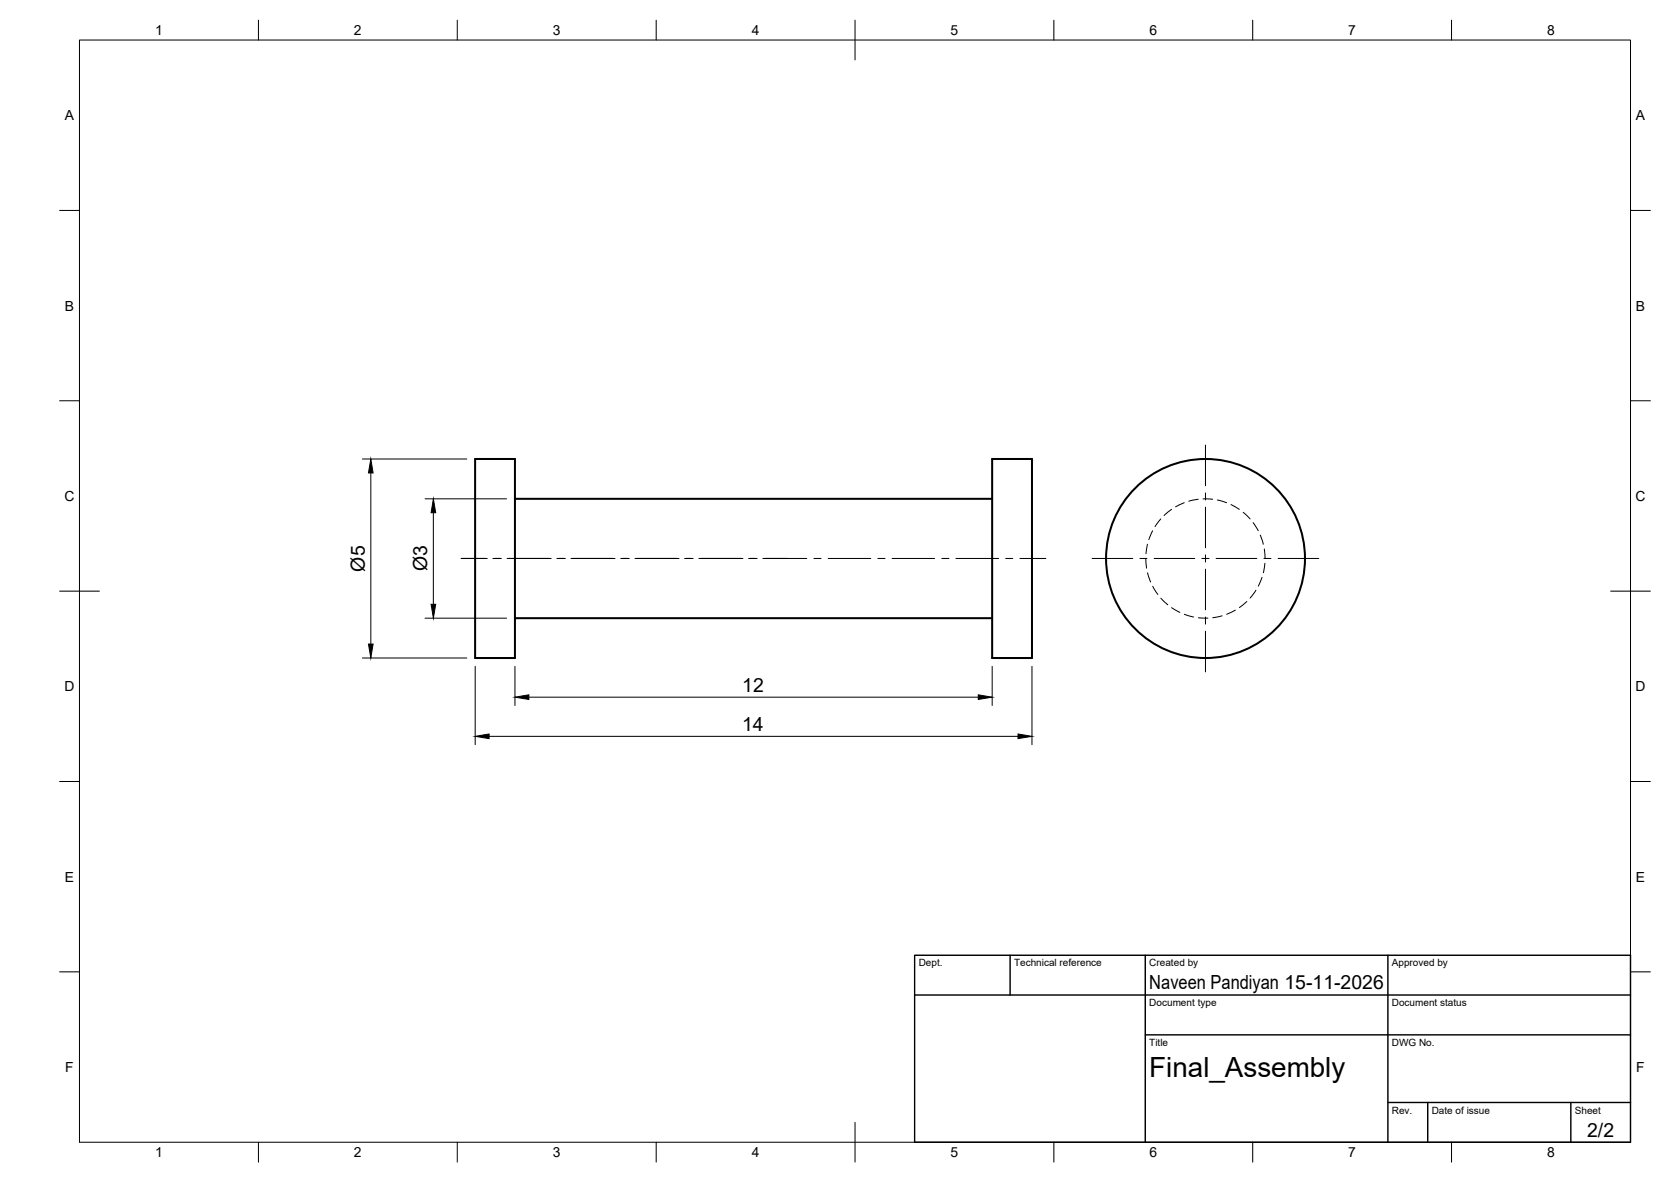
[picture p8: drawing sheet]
<svg xmlns="http://www.w3.org/2000/svg" width="420mm" height="297mm" viewBox="0 0 420 297" stroke-linecap="round" stroke-linejoin="round" font-family="sans-serif">
<!-- layer: Visible -->
<g fill="none" stroke="#000" stroke-width=".51">
<path d="M119.5 115.3h10v50.1h-10zM249.5 115.3h10v50.1h-10zM129.5 125.4h120M129.5 155.3h120"/>
<circle cx="303.1" cy="140.4" r="25"/>
</g>
<!-- layer: Hidden -->
<g fill="none" stroke="#000" stroke-width=".25">
<path d="M288.5 136.8l-.4 2.4M289.8 133.4l-.9 2.2M291.9 130.4l-1.5 1.9M294.6 128l-1.9 1.5M297.8 126.3l-2.2 1.1M301.3 125.5l-2.4 .4M302.5 125.4l2.4 .1M306.1 125.7l2.3 .6M309.5 126.8l2.1 1.2M312.6 128.7l1.7 1.7M315.1 131.3l1.3 2.1M316.9 134.5l.7 2.3"/>
<path d="M317.9 138l.2 2.4M288.1 140.4l.2 2.4M288.5 144l.8 2.2M289.8 147.3l1.3 2.1M291.9 150.3l1.7 1.7M294.6 152.7l2.1 1.2M297.8 154.4l2.3 .7M301.3 155.2l2.4 .1M307.3 154.8l-2.4 .4M310.6 153.3l-2.2 1.1M313.5 151.2l-1.9 1.5M315.8 148.3l-1.5 2"/>
<path d="M317.3 145.1l-.9 2.2M318.1 141.5l-.4 2.4"/>
</g>
<!-- layer: BORDER -->
<g fill="none" stroke="#000" stroke-width=".25">
<path d="M20 10.1h390v276.9h-390zM65 5.1v5M115 5.1v5M165 5.1v5M215 5.1v10M265 5.1v5M315 5.1v5M365 5.1v5M15 52.9h5M410 52.9h5M15 100.7h5M410 100.7h5"/>
<path d="M15 148.6h10M405 148.6h10M15 196.4h5M410 196.4h5M15 244.2h5M410 244.2h5M65 287v5M115 287v5M165 287v5M215 282.1v9.9M265 287v5M315 287v5"/>
<path d="M365 287v5"/>
</g>
<!-- layer: TITLEBLOCK -->
<path d="M230 240.1h180v46.9h-180zM230 250h180M254 240.1v9.9M288 240.1v46.9M349 240.1v46.9M288 260.1h122M349 277.1h61M359 277.1v9.9M395 277.1v9.9" fill="none" stroke="#000" stroke-width=".36"/>
<!-- layer: Smart Centers -->
<g fill="none" stroke="#000" stroke-width=".25">
<path d="M303.1 111.9v10.2M303.1 123.9v1.8M303.1 127.5v10.2M303.1 139.5v1.8M116 140.3h6.5M123.9 140.3h2.2M127.5 140.3h11.1M140 140.3h2.2M143.6 140.3h11M156.1 140.3h2.1M159.7 140.3h11M172.1 140.3h2.2"/>
<path d="M175.7 140.3h11.1M188.2 140.3h2.2M191.8 140.3h11.1M204.7 140.3h1.7M208.2 140.3h10.7M220.7 140.3h1.8M224.3 140.3h10.7M236.8 140.3h1.8M240.4 140.3h10.7M252.9 140.3h1.8M256.5 140.3h6.5M274.6 140.3h10.2"/>
<path d="M286.6 140.3h1.8M290.2 140.3h10.2M302.2 140.3h1.8M303.1 143v10.3M303.1 155.1v1.7M303.1 158.6v10.3M305.8 140.3h10.2M317.8 140.3h1.8M321.4 140.3h10.2"/>
</g>
<!-- layer: FD_Dimensions -->
<path d="M91.1 115.3h26.3M93.2 118.9v42.9M106.9 125.4h20.5M109 128.8v23.1M106.9 155.3h20.5M91.1 165.4h26.3M119.5 167.5v19.6M129.5 167.5v9.8M133 175.2h113M249.5 167.5v9.8M259.5 167.5v19.6M123 185h133" fill="none" stroke="#000" stroke-width=".25"/>
<path d="M93.2 115.3l.6 3.6h-1.2zM109 125.4l.6 3.4h-1.2zM108.4 151.9h1.2l-.6 3.4zM92.6 161.8h1.2l-.6 3.6zM129.5 175.2l3.5-.6v1.2zM246 174.6l3.5 .6-3.5 .6zM119.5 185l3.5-.5v1.1zM256 184.5l3.5 .5-3.5 .6z" fill="#000" stroke="#000" stroke-width=".25"/>
<text font-size="7" x="289" y="270.6">Final_Assembly</text>
<g font-size="4.9">
<text x="91.7" y="143.6" transform="rotate(-90 91.7 143.6)">Ø5</text>
<text x="107.4" y="143.6" transform="rotate(-90 107.4 143.6)">Ø3</text>
<text x="186.6" y="173.8">12</text>
<text x="186.6" y="183.6">14</text>
<text x="289" y="248.5">Naveen Pandiyan 15-11-2026</text>
<text x="399.1" y="285.7">2/2</text>
</g>
<g font-size="3.5">
<text x="39" y="8.8">1</text>
<text x="89" y="8.8">2</text>
<text x="139" y="8.8">3</text>
<text x="189" y="8.8">4</text>
<text x="239" y="8.8">5</text>
<text x="289" y="8.8">6</text>
<text x="339" y="8.8">7</text>
<text x="389" y="8.8">8</text>
<text x="16.3" y="30.2">A</text>
<text x="411.3" y="30.2">A</text>
<text x="16.3" y="78">B</text>
<text x="411.3" y="78">B</text>
<text x="16.2" y="125.9">C</text>
<text x="411.2" y="125.9">C</text>
<text x="16.2" y="173.7">D</text>
<text x="411.2" y="173.7">D</text>
<text x="16.3" y="221.6">E</text>
<text x="411.3" y="221.6">E</text>
<text x="16.4" y="269.4">F</text>
<text x="411.4" y="269.4">F</text>
<text x="39" y="290.8">1</text>
<text x="89" y="290.8">2</text>
<text x="139" y="290.8">3</text>
<text x="189" y="290.8">4</text>
<text x="239" y="290.8">5</text>
<text x="289" y="290.8">6</text>
<text x="339" y="290.8">7</text>
<text x="389" y="290.8">8</text>
</g>
<g font-size="2.5">
<text x="231" y="242.9">Dept.</text>
<text x="255" y="242.9">Technical reference</text>
<text x="289" y="242.9">Created by</text>
<text x="350" y="242.9">Approved by</text>
<text x="289" y="252.8">Document type</text>
<text x="350" y="252.8">Document status</text>
<text x="289" y="262.9">Title</text>
<text x="350" y="262.9">DWG No.</text>
<text x="350" y="279.9">Rev.</text>
<text x="360" y="279.9">Date of issue</text>
<text x="396" y="279.9">Sheet</text>
</g>
</svg>
